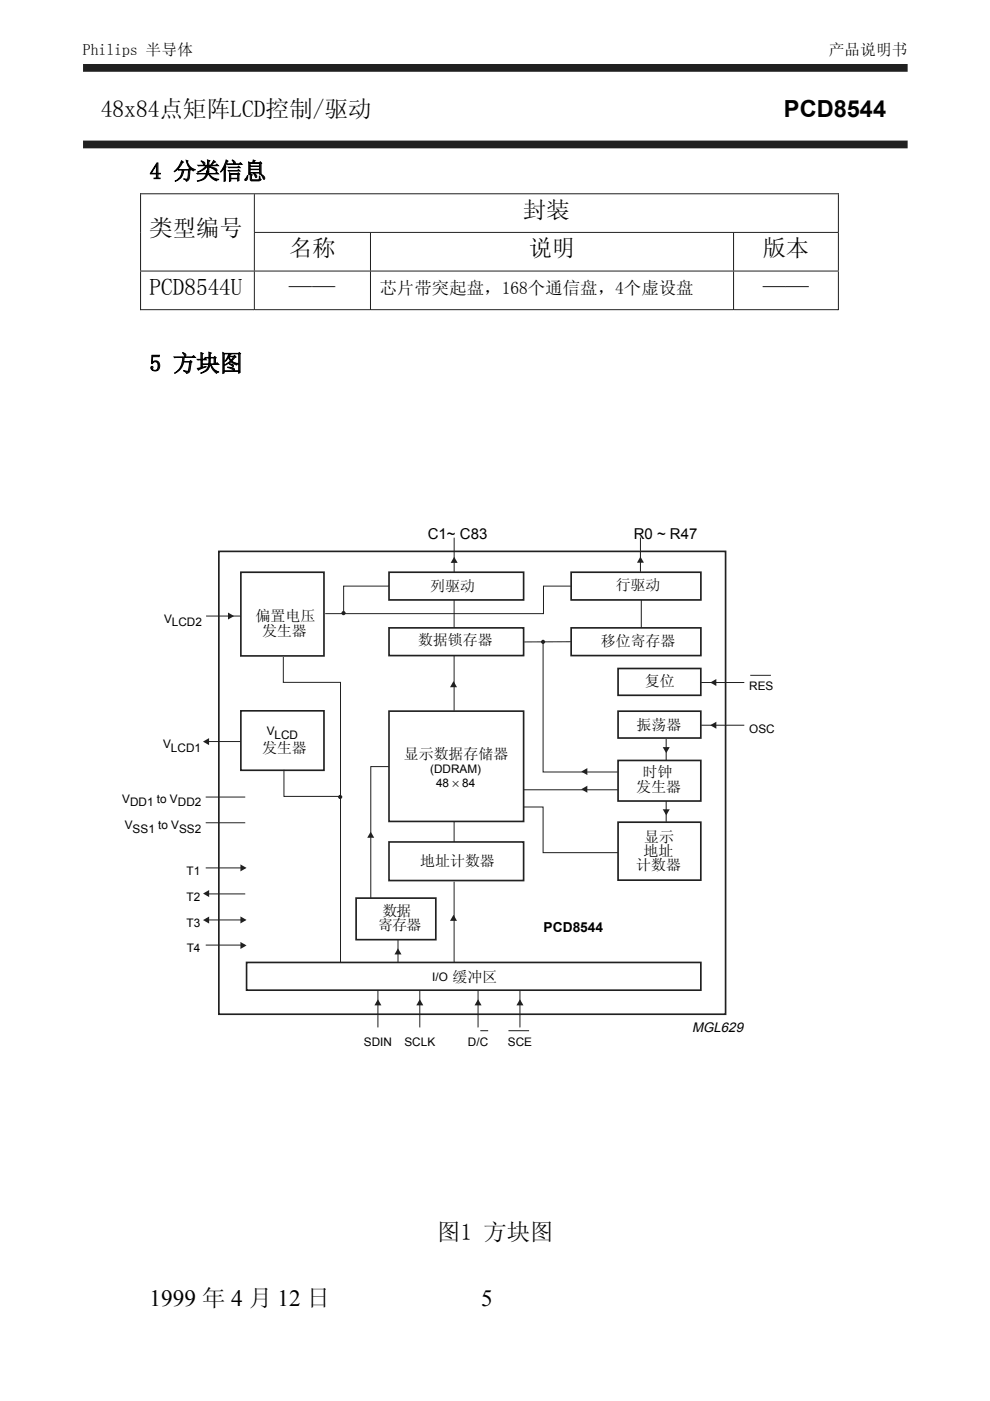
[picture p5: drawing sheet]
<svg xmlns="http://www.w3.org/2000/svg" width="210mm" height="297mm" viewBox="0 0 210 297" stroke-linecap="round" stroke-linejoin="round" font-family="sans-serif">
<g fill="none" stroke="#231f20" stroke-width=".21">
<path d="M29.7 41.1h148.1M29.7 57.5h148.1M29.8 41v16.4M29.8 57.6v8.1M53.8 49.3h124M53.9 41.2v8M53.9 49.4v8M53.9 57.6v8.1M78.5 49.4v8M78.5 57.6v8.1M155.5 49.4v8M155.5 57.6v8.1"/>
<path d="M177.8 41v8.2M177.8 49.4v8M177.8 57.6v8.1v-.1M29.7 65.7h24.1M54 65.7h24.5M78.6 65.7h76.8M155.6 65.7h22.1"/>
</g>
<path d="M17.6 14.4h174.8M17.6 30.6h174.8" fill="none" stroke="#231f20" stroke-width="1.7" stroke-linecap="butt"/>
<g fill="#fff">
<path d="M170.7 113.5h13.5z"/>
<path d="M170.6 112.6v2z"/>
<circle cx="154.4" cy="110.5" r=".22"/>
<circle cx="154.4" cy="112.4" r=".22"/>
<circle cx="154.4" cy="114.2" r=".22"/>
<circle cx="154.4" cy="116.1" r=".22"/>
<circle cx="39.5" cy="110.5" r=".22"/>
<circle cx="39.5" cy="112.4" r=".22"/>
<circle cx="39.5" cy="114.2" r=".22"/>
<circle cx="39.5" cy="116.1" r=".22"/>
</g>
<g fill="#231f20">
<path d="M43 189.5l1.3-.8v1.5z"/>
<path d="M43 195.1l1.3-.8v1.5z"/>
</g>
<path d="M43.6 200.4h8.3" fill="none" stroke="#231f20" stroke-width=".21"/>
<path d="M150.6 144.7l1.3-.7v1.5z" fill="#231f20"/>
<path d="M148.7 144.7h9.1" fill="none" stroke="#231f20" stroke-width=".21"/>
<path d="M48.3 129.9l1.3 .7-1.3 .8z" fill="#231f20"/>
<path d="M43.7 130.6h7.3M43.6 169h8.4M43.6 174.4h8.4" fill="none" stroke="#231f20" stroke-width=".21"/>
<path d="M51 199.7l1.3 .8-1.3 .7z" fill="#231f20"/>
<path d="M43.6 189.5h8.4" fill="none" stroke="#231f20" stroke-width=".21"/>
<path d="M51 194.3l1.3 .7-1.3 .8z" fill="#231f20"/>
<path d="M82.5 124.3h-9.6v5.8M121 124.3h-5.8v5.8h-46.2M82.5 162.5h-3.9v27.9M43.6 195h8.4" fill="none" stroke="#231f20" stroke-width=".21"/>
<path d="M84.4 201.1l.7 1.3h-1.5z" fill="#231f20"/>
<path d="M60.1 139.3v5.4h12.1v59.4M84.4 199.1v5" fill="none" stroke="#231f20" stroke-width=".21"/>
<g fill="#231f20">
<path d="M140.5 171.6h1.5l-.7 1.3z"/>
<path d="M96.3 118l.7 1.3h-1.4z"/>
<path d="M96.2 194l.7 1.2h-1.5z"/>
<path d="M78.6 176.3l.7 1.3h-1.4z"/>
</g>
<path d="M96.3 114v7.3" fill="none" stroke="#231f20" stroke-width=".21"/>
<path d="M135.8 118l.7 1.3h-1.5z" fill="#231f20"/>
<path d="M135.8 114v7.2M121.1 136.1h-10M141.2 169.8v4.5" fill="none" stroke="#231f20" stroke-width=".21"/>
<path d="M82.5 121.3h28.5v5.9h-28.5zM82.5 133.1h28.5v5.9h-28.5zM121.1 121.3h27.5v5.9h-27.5zM121.1 133.1h27.5v5.9h-27.5zM131 141.7h17.6v5.7h-17.6zM131 150.8h17.6v5.7h-17.6zM131 161.2h17.6v8.6h-17.6zM131 174.3h17.6v12.3h-17.6zM75.5 190.4h16.9v8.8h-16.9z" fill="none" stroke="#231f20" stroke-width=".35"/>
<path d="M82.5 150.8h28.5v23.4h-28.5zM82.5 178.5h28.5v8.2h-28.5z" fill="none" stroke="#262324" stroke-width=".35"/>
<path d="M140.5 158.4h1.5l-.7 1.3z" fill="#231f20"/>
<path d="M96.3 127.2v5.9M115.1 136.1v27.6h15.9M136 127.2v5.9M141.2 156.6v4.5M60.2 163.2v5.7h11.7M96.3 174.3v4.2M111 171.1h4.1v9.7h15.9M111.1 167.4h20M96.3 186.9v17.2" fill="none" stroke="#231f20" stroke-width=".21"/>
<path d="M52.3 204.1h96.3v5.8h-96.3z" fill="none" stroke="#231f20" stroke-width=".35"/>
<path d="M96.2 144.4l.7 1.3h-1.5z" fill="#231f20"/>
<path d="M96.3 138.9v11.8" fill="none" stroke="#231f20" stroke-width=".21"/>
<path d="M46.4 116.9h107.4v98.1h-107.4zM51.1 121.3h17.6v17.8h-17.6zM51.1 150.7h17.6v12.6h-17.6z" fill="none" stroke="#231f20" stroke-width=".35"/>
<g fill="#231f20">
<path d="M43 157.2l1.3-.7v1.5z"/>
<path d="M123.2 163.6l1.3-.8v1.5z"/>
<path d="M123.2 167.3l1.3-.7v1.5z"/>
</g>
<path d="M43.7 157.2h7.3" fill="none" stroke="#231f20" stroke-width=".21"/>
<path d="M51 183.3l1.3 .7-1.3 .8z" fill="#231f20"/>
<path d="M43.6 184h8.4" fill="none" stroke="#231f20" stroke-width=".21"/>
<path d="M89 211.9l.8 1.3h-1.5z" fill="#231f20"/>
<path d="M89 210.1v7.7" fill="none" stroke="#231f20" stroke-width=".21"/>
<path d="M80.1 211.9l.8 1.3h-1.5z" fill="#231f20"/>
<path d="M80.1 210.1v7.7" fill="none" stroke="#231f20" stroke-width=".21"/>
<path d="M110.2 211.9l.8 1.3h-1.5z" fill="#231f20"/>
<path d="M110.2 210.1v7.7" fill="none" stroke="#231f20" stroke-width=".21"/>
<path d="M101.4 211.9l.7 1.3h-1.5z" fill="#231f20"/>
<path d="M101.4 210.1v7.7" fill="none" stroke="#231f20" stroke-width=".21"/>
<path d="M150.6 153.8l1.3-.8v1.5z" fill="#231f20"/>
<path d="M148.7 153.8h9.1" fill="none" stroke="#231f20" stroke-width=".21"/>
<g fill="#231f20">
<circle cx="115.1" cy="136.1" r=".44"/>
<circle cx="72.1" cy="169" r=".44"/>
<circle cx="72.8" cy="130" r=".44"/>
</g>
<path d="M159.1 143.2h4.3M101.8 218.5h1.7M107.8 218.5h4.4" fill="none" stroke="#231f20" stroke-width=".21"/>
<g font-size="5">
<text x="21.4" y="24.9">48x84点矩阵LCD控制/驱动</text>
<text x="166.2" y="24.9">PCD8544</text>
</g>
<g font-size="4.9">
<text x="31.7" y="38">4 分类信息</text>
<text x="110.9" y="46.1">封装</text>
<text x="31.7" y="50.1">类型编号</text>
<text x="61.3" y="54.3">名称</text>
<text x="112.1" y="54.3">说明</text>
<text x="161.7" y="54.3">版本</text>
<text x="31.7" y="62.5">PCD8544U</text>
<text x="61.3" y="62.5">——</text>
<text x="161.7" y="62.5">——</text>
<text x="31.7" y="78.7">5 方块图</text>
<text x="92.7" y="262.8">图1 方块图</text>
<text x="31.7" y="276.9">1999 年 4 月 12 日</text>
<text x="102" y="276.9">5</text>
</g>
<text font-size="3.7" x="80.5" y="62.3">芯片带突起盘，168个通信盘，4个虚设盘</text>
<g font-size="3.3">
<text x="17.6" y="11.6">Philips 半导体</text>
<text x="175.7" y="11.6">产品说明书</text>
</g>
<g font-size="3.2">
<text x="90.7" y="114.4">C1~ C83</text>
<text x="134.4" y="114.4">R0 ~ R47</text>
<text x="91.2" y="125.4">列驱动</text>
<text x="130.5" y="125.2">行驱动</text>
<text x="54.2" y="131.8">偏置电压</text>
<text x="55.6" y="134.8">发生器</text>
<text x="88.6" y="136.8">数据锁存器</text>
<text x="127.4" y="137">移位寄存器</text>
<text x="136.7" y="145.5">复位</text>
<text x="135" y="154.8">振荡器</text>
<text x="55.6" y="159.7">发生器</text>
<text x="85.6" y="160.8">显示数据存储器</text>
<text x="134.9" y="167.8">发生器</text>
<text x="136.2" y="164.8">时钟</text>
<text x="136.6" y="178.4">显示</text>
<text x="89.1" y="183.7">地址计数器</text>
<text x="134.9" y="184.5">计数器</text>
<text x="136.4" y="181.5">地址</text>
<text x="80.2" y="197.2">寄存器</text>
<text x="81.1" y="194.2">数据</text>
<text x="95.9" y="208.1">缓冲区</text>
</g>
<g font-size="2.9">
<text x="115.3" y="197.7">PCD8544</text>
<text x="146.7" y="218.7">MGL629</text>
</g>
<g font-size="2.5">
<text x="34.8" y="132">V</text>
<text x="36.5" y="132.8">LCD2</text>
<text x="158.8" y="146.3">RES</text>
<text x="56.5" y="155.9">V</text>
<text x="158.8" y="155.4">OSC</text>
<text x="34.6" y="158.6">V</text>
<text x="36.2" y="159.4">LCD1</text>
<text x="58.2" y="156.7">LCD</text>
<text x="91.2" y="163.8">(DDRAM)</text>
<text x="92.5" y="166.9">48 × 84</text>
<text x="25.9" y="170.2">V</text>
<text x="27.6" y="171">DD1</text>
<text x="33.3" y="170.2">to V</text>
<text x="37.7" y="171">DD2</text>
<text x="26.5" y="175.8">V</text>
<text x="28.1" y="176.7">SS1</text>
<text x="33.5" y="175.8">to V</text>
<text x="38" y="176.7">SS2</text>
<text x="39.5" y="185.4">T1</text>
<text x="39.5" y="190.9">T2</text>
<text x="39.5" y="196.5">T3</text>
<text x="39.6" y="201.9">T4</text>
<text x="91.7" y="207.9">I/O</text>
<text x="77.2" y="221.7">SDIN</text>
<text x="85.8" y="221.7">SCLK</text>
<text x="99.2" y="221.7">D/C</text>
<text x="107.7" y="221.7">SCE</text>
</g>
</svg>
